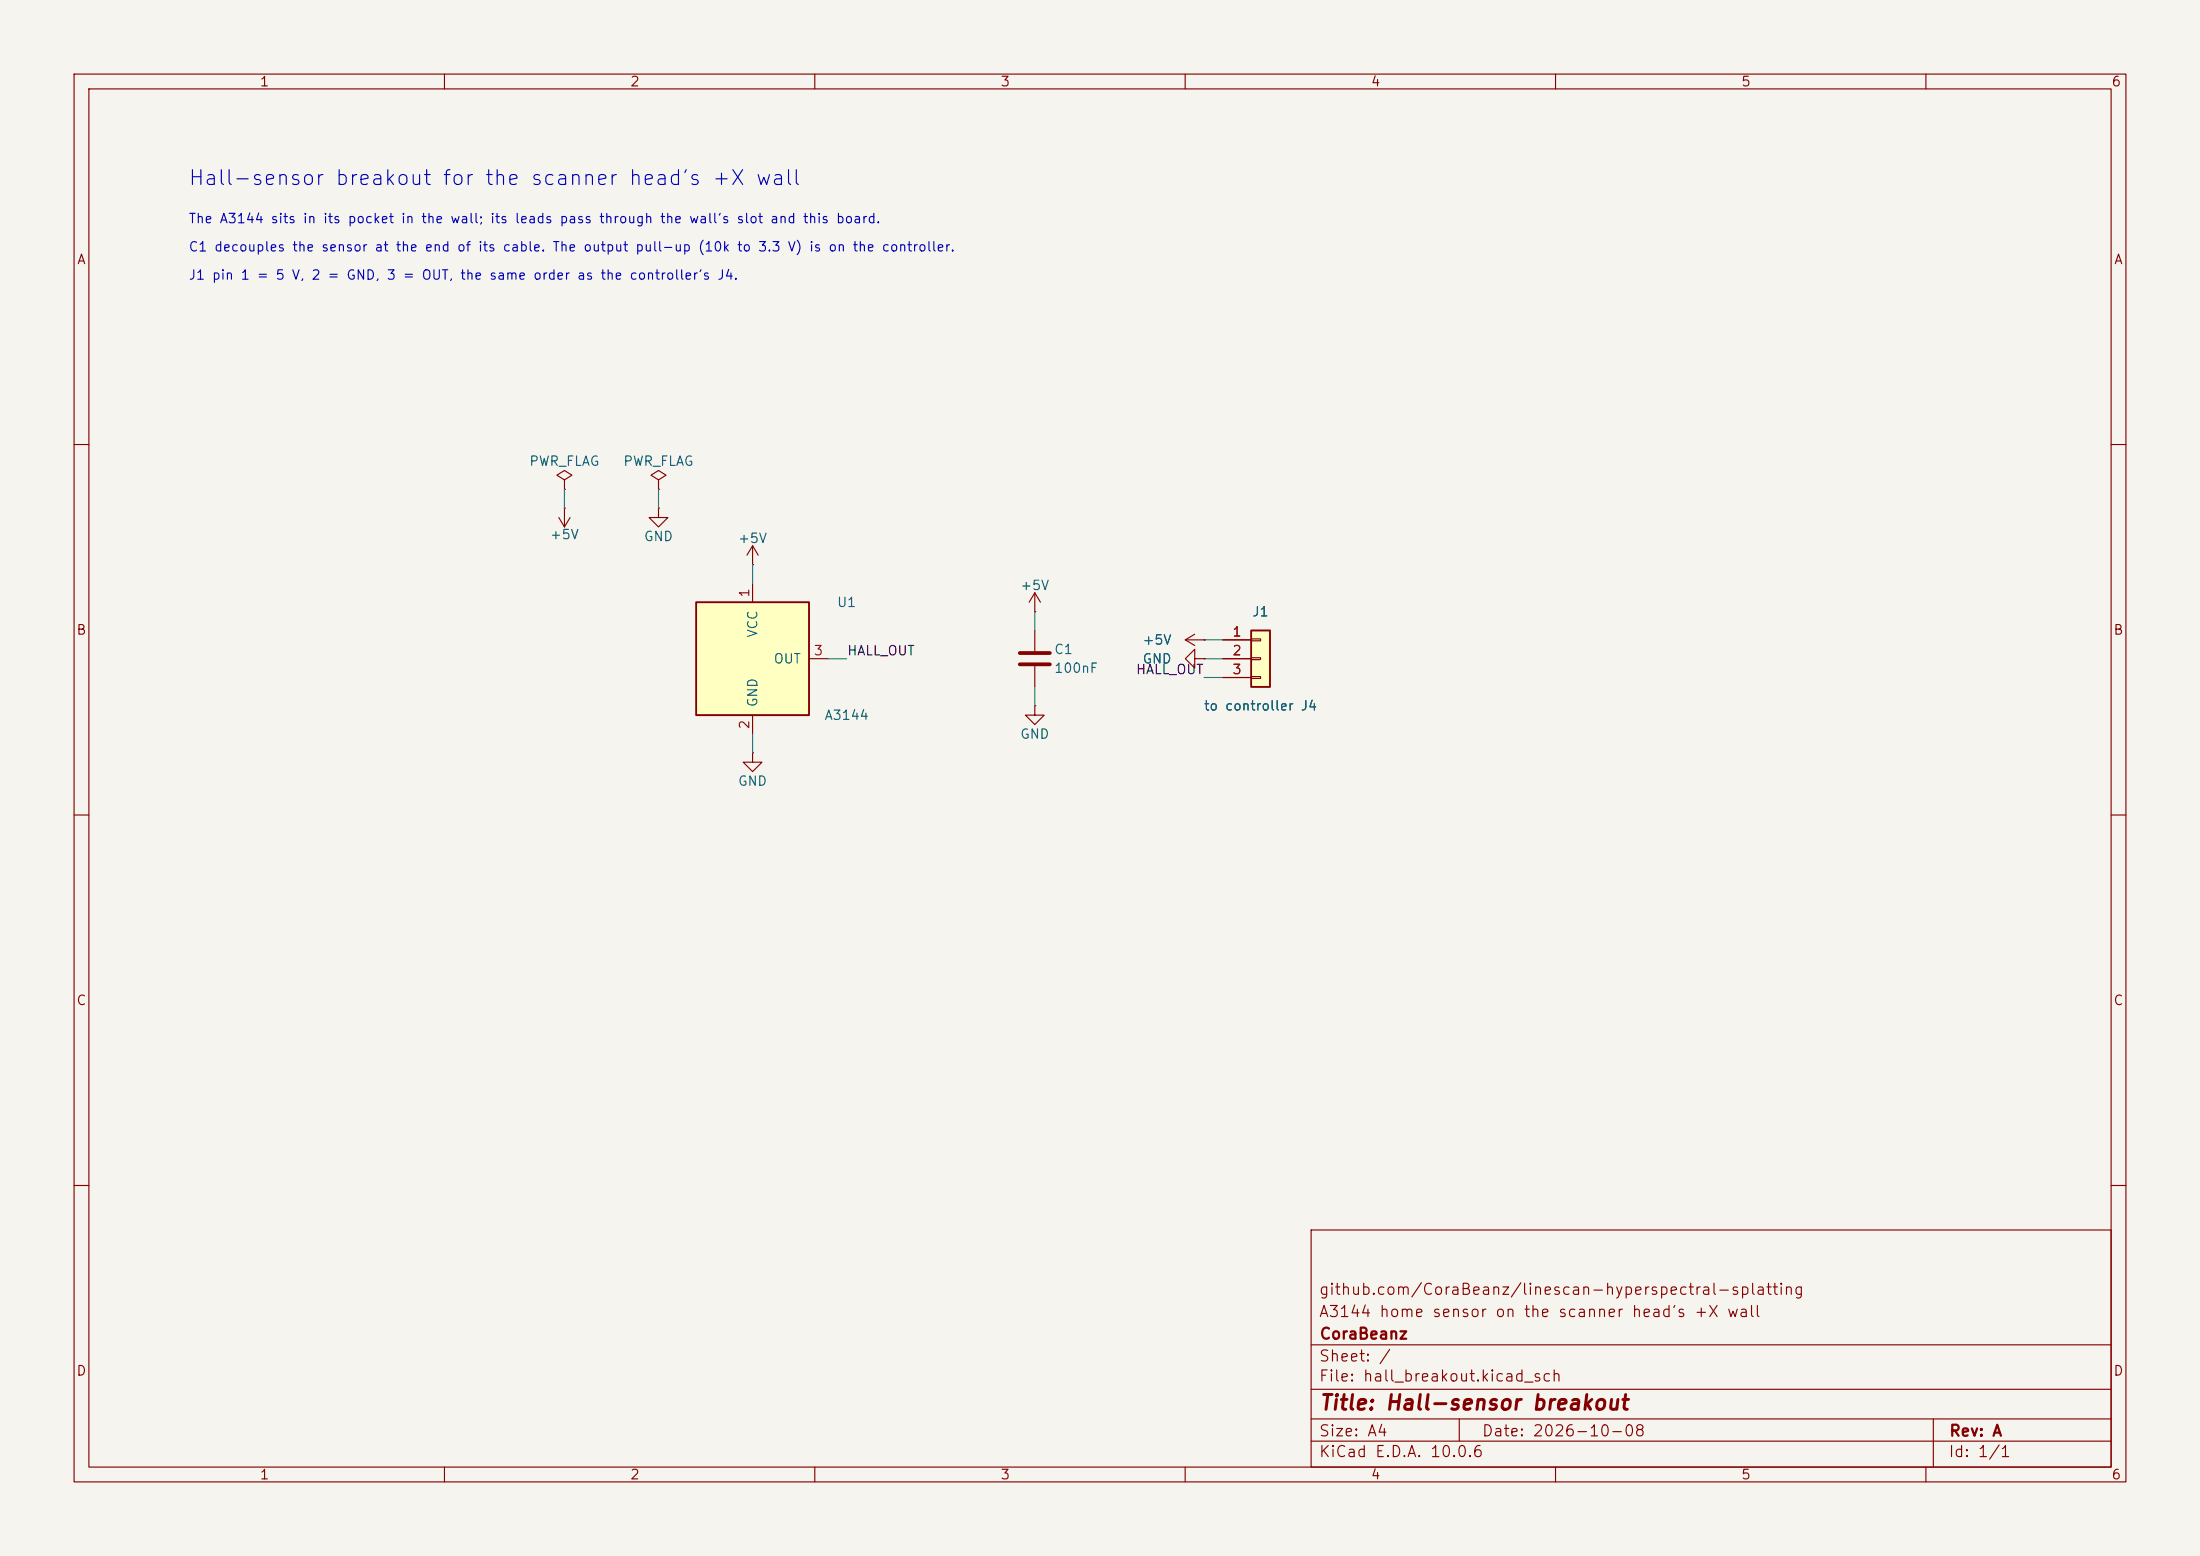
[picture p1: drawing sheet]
(kicad_sch
 (version 20260306)
 (generator "eeschema")
 (generator_version "10.0")
 (paper "A4")
 (title_block
  (title "Hall-sensor breakout")
  (date "2026-10-08")
  (rev "A")
  (company "CoraBeanz")
  (comment 1 "A3144 home sensor on the scanner head's +X wall")
  (comment 2 "github.com/CoraBeanz/linescan-hyperspectral-splatting"))
 (lib_symbols
  (symbol "rig:+5V"
   (power global)
   (pin_numbers (hide yes))
   (pin_names
    (offset 0) (hide yes)) (exclude_from_sim no) (in_bom yes) (on_board yes)
   (in_pos_files yes)
   (duplicate_pin_numbers_are_jumpers no)
   (property "Reference" "#PWR" (at 0 -3.81 0) (show_name no) (do_not_autoplace no) (hide yes) (effects (font (size 1.27 1.27))))
   (property "Value" "+5V" (at 0 3.556 0) (show_name no) (do_not_autoplace no) (effects (font (size 1.27 1.27))))
   (property "Footprint" "" (at 0 0 0) (show_name no) (do_not_autoplace no) (hide yes) (effects (font (size 1.27 1.27))))
   (property "Datasheet" "" (at 0 0 0) (show_name no) (do_not_autoplace no) (hide yes) (effects (font (size 1.27 1.27))))
   (property "Description" "Power symbol creates a global label with name \"+5V\"" (at 0 0 0) (show_name no) (do_not_autoplace no) (hide yes) (effects (font (size 1.27 1.27))))
   (symbol "+5V_0_1"
    (polyline (pts (xy -0.762 1.27) (xy 0 2.54)) (stroke (width 0) (type default)) (fill (type none)))
    (polyline (pts (xy 0 2.54) (xy 0.762 1.27)) (stroke (width 0) (type default)) (fill (type none)))
    (polyline (pts (xy 0 0) (xy 0 2.54)) (stroke (width 0) (type default)) (fill (type none))))
   (symbol "+5V_1_1"
    (pin power_in line (at 0 0 90) (length 0) (name "" (effects (font (size 1.27 1.27)))) (number "1" (effects (font (size 1.27 1.27))))))
   (embedded_fonts no))
  (symbol "rig:A3144"
   (pin_names
    (offset 1.016)) (exclude_from_sim no) (in_bom yes) (on_board yes)
   (in_pos_files yes)
   (duplicate_pin_numbers_are_jumpers no)
   (property "Reference" "U" (at 0 8.89 0) (show_name no) (do_not_autoplace no) (effects (font (size 1.27 1.27))))
   (property "Value" "A3144" (at 0 -8.89 0) (show_name no) (do_not_autoplace no) (effects (font (size 1.27 1.27))))
   (property "Footprint" "rig:A3144_UA_Leads" (at 0 0 0) (show_name no) (do_not_autoplace no) (hide yes) (effects (font (size 1.27 1.27))))
   (property "Datasheet" "https://www.allegromicro.com/~/media/Files/Datasheets/A3141-2-3-4-Datasheet.ashx" (at 0 0 0) (show_name no) (do_not_autoplace no) (hide yes) (effects (font (size 1.27 1.27))))
   (property "Description" "Allegro A3144 unipolar hall switch, UA (SIP-3) package, open-collector output" (at 0 0 0) (show_name no) (do_not_autoplace no) (hide yes) (effects (font (size 1.27 1.27))))
   (symbol "A3144_0_1"
    (rectangle (start -7.62 7.62) (end 7.62 -7.62) (stroke (width 0.254) (type default)) (fill (type background))))
   (symbol "A3144_1_1"
    (pin power_in line (at 0 10.16 270) (length 2.54) (name "VCC" (effects (font (size 1.27 1.27)))) (number "1" (effects (font (size 1.27 1.27)))))
    (pin power_in line (at 0 -10.16 90) (length 2.54) (name "GND" (effects (font (size 1.27 1.27)))) (number "2" (effects (font (size 1.27 1.27)))))
    (pin open_collector line (at 10.16 0 180) (length 2.54) (name "OUT" (effects (font (size 1.27 1.27)))) (number "3" (effects (font (size 1.27 1.27))))))
   (embedded_fonts no))
  (symbol "rig:C"
   (pin_numbers (hide yes))
   (pin_names
    (offset 0.254)) (exclude_from_sim no) (in_bom yes) (on_board yes)
   (in_pos_files yes)
   (duplicate_pin_numbers_are_jumpers no)
   (property "Reference" "C" (at 0.635 2.54 0) (show_name no) (do_not_autoplace no) (effects (font (size 1.27 1.27)) (justify left)))
   (property "Value" "C" (at 0.635 -2.54 0) (show_name no) (do_not_autoplace no) (effects (font (size 1.27 1.27)) (justify left)))
   (property "Footprint" "" (at 0.9652 -3.81 0) (show_name no) (do_not_autoplace no) (hide yes) (effects (font (size 1.27 1.27))))
   (property "Datasheet" "" (at 0 0 0) (show_name no) (do_not_autoplace no) (hide yes) (effects (font (size 1.27 1.27))))
   (property "Description" "Unpolarized capacitor" (at 0 0 0) (show_name no) (do_not_autoplace no) (hide yes) (effects (font (size 1.27 1.27))))
   (symbol "C_0_1"
    (polyline (pts (xy -2.032 0.762) (xy 2.032 0.762)) (stroke (width 0.508) (type default)) (fill (type none)))
    (polyline (pts (xy -2.032 -0.762) (xy 2.032 -0.762)) (stroke (width 0.508) (type default)) (fill (type none))))
   (symbol "C_1_1"
    (pin passive line (at 0 3.81 270) (length 2.794) (name "" (effects (font (size 1.27 1.27)))) (number "1" (effects (font (size 1.27 1.27)))))
    (pin passive line (at 0 -3.81 90) (length 2.794) (name "" (effects (font (size 1.27 1.27)))) (number "2" (effects (font (size 1.27 1.27))))))
   (embedded_fonts no))
  (symbol "rig:Conn_01x03"
   (pin_names
    (offset 1.016) (hide yes)) (exclude_from_sim no) (in_bom yes) (on_board yes)
   (in_pos_files yes)
   (duplicate_pin_numbers_are_jumpers no)
   (property "Reference" "J" (at 0 5.08 0) (show_name no) (do_not_autoplace no) (effects (font (size 1.27 1.27))))
   (property "Value" "Conn_01x03" (at 0 -5.08 0) (show_name no) (do_not_autoplace no) (effects (font (size 1.27 1.27))))
   (property "Footprint" "" (at 0 0 0) (show_name no) (do_not_autoplace no) (hide yes) (effects (font (size 1.27 1.27))))
   (property "Datasheet" "" (at 0 0 0) (show_name no) (do_not_autoplace no) (hide yes) (effects (font (size 1.27 1.27))))
   (property "Description" "Generic connector, single row, 01x03, script generated (kicad-library-utils/schlib/autogen/connector/)" (at 0 0 0) (show_name no) (do_not_autoplace no) (hide yes) (effects (font (size 1.27 1.27))))
   (symbol "Conn_01x03_1_1"
    (rectangle (start -1.27 3.81) (end 1.27 -3.81) (stroke (width 0.254) (type default)) (fill (type background)))
    (rectangle (start -1.27 2.667) (end 0 2.413) (stroke (width 0.1524) (type default)) (fill (type none)))
    (rectangle (start -1.27 0.127) (end 0 -0.127) (stroke (width 0.1524) (type default)) (fill (type none)))
    (rectangle (start -1.27 -2.413) (end 0 -2.667) (stroke (width 0.1524) (type default)) (fill (type none)))
    (pin passive line (at -5.08 2.54 0) (length 3.81) (name "Pin_1" (effects (font (size 1.27 1.27)))) (number "1" (effects (font (size 1.27 1.27)))))
    (pin passive line (at -5.08 0 0) (length 3.81) (name "Pin_2" (effects (font (size 1.27 1.27)))) (number "2" (effects (font (size 1.27 1.27)))))
    (pin passive line (at -5.08 -2.54 0) (length 3.81) (name "Pin_3" (effects (font (size 1.27 1.27)))) (number "3" (effects (font (size 1.27 1.27))))))
   (embedded_fonts no))
  (symbol "rig:GND"
   (power global)
   (pin_numbers (hide yes))
   (pin_names
    (offset 0) (hide yes)) (exclude_from_sim no) (in_bom yes) (on_board yes)
   (in_pos_files yes)
   (duplicate_pin_numbers_are_jumpers no)
   (property "Reference" "#PWR" (at 0 -6.35 0) (show_name no) (do_not_autoplace no) (hide yes) (effects (font (size 1.27 1.27))))
   (property "Value" "GND" (at 0 -3.81 0) (show_name no) (do_not_autoplace no) (effects (font (size 1.27 1.27))))
   (property "Footprint" "" (at 0 0 0) (show_name no) (do_not_autoplace no) (hide yes) (effects (font (size 1.27 1.27))))
   (property "Datasheet" "" (at 0 0 0) (show_name no) (do_not_autoplace no) (hide yes) (effects (font (size 1.27 1.27))))
   (property "Description" "Power symbol creates a global label with name \"GND\" , ground" (at 0 0 0) (show_name no) (do_not_autoplace no) (hide yes) (effects (font (size 1.27 1.27))))
   (symbol "GND_0_1"
    (polyline (pts (xy 0 0) (xy 0 -1.27) (xy 1.27 -1.27) (xy 0 -2.54) (xy -1.27 -1.27) (xy 0 -1.27)) (stroke (width 0) (type default)) (fill (type none))))
   (symbol "GND_1_1"
    (pin power_in line (at 0 0 270) (length 0) (name "" (effects (font (size 1.27 1.27)))) (number "1" (effects (font (size 1.27 1.27))))))
   (embedded_fonts no))
  (symbol "rig:PWR_FLAG"
   (power global)
   (pin_numbers (hide yes))
   (pin_names
    (offset 0) (hide yes)) (exclude_from_sim no) (in_bom yes) (on_board yes)
   (in_pos_files yes)
   (duplicate_pin_numbers_are_jumpers no)
   (property "Reference" "#FLG" (at 0 1.905 0) (show_name no) (do_not_autoplace no) (hide yes) (effects (font (size 1.27 1.27))))
   (property "Value" "PWR_FLAG" (at 0 3.81 0) (show_name no) (do_not_autoplace no) (effects (font (size 1.27 1.27))))
   (property "Footprint" "" (at 0 0 0) (show_name no) (do_not_autoplace no) (hide yes) (effects (font (size 1.27 1.27))))
   (property "Datasheet" "" (at 0 0 0) (show_name no) (do_not_autoplace no) (hide yes) (effects (font (size 1.27 1.27))))
   (property "Description" "Special symbol for telling ERC where power comes from" (at 0 0 0) (show_name no) (do_not_autoplace no) (hide yes) (effects (font (size 1.27 1.27))))
   (symbol "PWR_FLAG_0_0"
    (pin power_out line (at 0 0 90) (length 0) (name "" (effects (font (size 1.27 1.27)))) (number "1" (effects (font (size 1.27 1.27))))))
   (symbol "PWR_FLAG_0_1"
    (polyline (pts (xy 0 0) (xy 0 1.27) (xy -1.016 1.905) (xy 0 2.54) (xy 1.016 1.905) (xy 0 1.27)) (stroke (width 0) (type default)) (fill (type none))))
   (embedded_fonts no)))
 (text "C1 decouples the sensor at the end of its cable. The output pull-up (10k to 3.3 V) is on the controller."
  (exclude_from_sim no)
  (at 25.4 34.29 0)
  (effects (font (size 1.27 1.27)) (justify left bottom)))
 (text "The A3144 sits in its pocket in the wall; its leads pass through the wall's slot and this board."
  (exclude_from_sim no)
  (at 25.4 30.48 0)
  (effects (font (size 1.27 1.27)) (justify left bottom)))
 (text "Hall-sensor breakout for the scanner head's +X wall"
  (exclude_from_sim no)
  (at 25.4 25.4 0)
  (effects (font (size 2 2)) (justify left bottom)))
 (text "J1 pin 1 = 5 V, 2 = GND, 3 = OUT, the same order as the controller's J4."
  (exclude_from_sim no)
  (at 25.4 38.1 0)
  (effects (font (size 1.27 1.27)) (justify left bottom)))
 (wire
  (pts (xy 165.1 86.36) (xy 162.56 86.36))
  (stroke (width 0) (type default)))
 (wire
  (pts (xy 101.6 99.06) (xy 101.6 101.6))
  (stroke (width 0) (type default)))
 (wire
  (pts (xy 88.9 66.04) (xy 88.9 68.58))
  (stroke (width 0) (type default)))
 (wire
  (pts (xy 139.7 85.09) (xy 139.7 82.55))
  (stroke (width 0) (type default)))
 (wire
  (pts (xy 76.2 66.04) (xy 76.2 68.58))
  (stroke (width 0) (type default)))
 (wire
  (pts (xy 101.6 78.74) (xy 101.6 76.2))
  (stroke (width 0) (type default)))
 (wire
  (pts (xy 111.76 88.9) (xy 114.3 88.9))
  (stroke (width 0) (type default)))
 (wire
  (pts (xy 139.7 92.71) (xy 139.7 95.25))
  (stroke (width 0) (type default)))
 (wire
  (pts (xy 165.1 91.44) (xy 162.56 91.44))
  (stroke (width 0) (type default)))
 (wire
  (pts (xy 165.1 88.9) (xy 162.56 88.9))
  (stroke (width 0) (type default)))
 (label "HALL_OUT"
  (at 114.3 88.9 0)
  (effects (font (size 1.27 1.27)) (justify left bottom)))
 (label "HALL_OUT"
  (at 162.56 91.44 180)
  (effects (font (size 1.27 1.27)) (justify right bottom)))
 (symbol
  (lib_id "rig:+5V")
  (at 101.6 76.2 0)
  (unit 1)
  (body_style 1)
  (exclude_from_sim no)
  (in_bom no)
  (on_board yes)
  (in_pos_files yes)
  (dnp no)
  (property "Reference" "#PWR01" (at 101.6 76.2 0) (hide yes) (show_name no) (do_not_autoplace no) (effects (font (size 1.27 1.27))))
  (property "Value" "+5V" (at 101.6 72.644 0) (show_name no) (do_not_autoplace no) (effects (font (size 1.27 1.27))))
  (property "Footprint" "" (at 101.6 76.2 0) (hide yes) (show_name no) (do_not_autoplace no) (effects (font (size 1.27 1.27))))
  (property "Datasheet" "" (at 101.6 76.2 0) (hide yes) (show_name no) (do_not_autoplace no) (effects (font (size 1.27 1.27))))
  (property "Description" "" (at 101.6 76.2 0) (hide yes) (show_name no) (do_not_autoplace no) (effects (font (size 1.27 1.27))))
  (pin "1"))
 (symbol
  (lib_id "rig:GND")
  (at 139.7 95.25 0)
  (unit 1)
  (body_style 1)
  (exclude_from_sim no)
  (in_bom no)
  (on_board yes)
  (in_pos_files yes)
  (dnp no)
  (property "Reference" "#PWR04" (at 139.7 95.25 0) (hide yes) (show_name no) (do_not_autoplace no) (effects (font (size 1.27 1.27))))
  (property "Value" "GND" (at 139.7 99.06 0) (show_name no) (do_not_autoplace no) (effects (font (size 1.27 1.27))))
  (property "Footprint" "" (at 139.7 95.25 0) (hide yes) (show_name no) (do_not_autoplace no) (effects (font (size 1.27 1.27))))
  (property "Datasheet" "" (at 139.7 95.25 0) (hide yes) (show_name no) (do_not_autoplace no) (effects (font (size 1.27 1.27))))
  (property "Description" "" (at 139.7 95.25 0) (hide yes) (show_name no) (do_not_autoplace no) (effects (font (size 1.27 1.27))))
  (pin "1"))
 (symbol
  (lib_id "rig:PWR_FLAG")
  (at 88.9 66.04 0)
  (unit 1)
  (body_style 1)
  (exclude_from_sim no)
  (in_bom no)
  (on_board yes)
  (in_pos_files yes)
  (dnp no)
  (property "Reference" "#FLG02" (at 88.9 64.135 0) (hide yes) (show_name no) (do_not_autoplace no) (effects (font (size 1.27 1.27))))
  (property "Value" "PWR_FLAG" (at 88.9 62.23 0) (show_name no) (do_not_autoplace no) (effects (font (size 1.27 1.27))))
  (property "Footprint" "" (at 88.9 66.04 0) (hide yes) (show_name no) (do_not_autoplace no) (effects (font (size 1.27 1.27))))
  (property "Datasheet" "" (at 88.9 66.04 0) (hide yes) (show_name no) (do_not_autoplace no) (effects (font (size 1.27 1.27))))
  (property "Description" "" (at 88.9 66.04 0) (hide yes) (show_name no) (do_not_autoplace no) (effects (font (size 1.27 1.27))))
  (pin "1"))
 (symbol
  (lib_id "rig:GND")
  (at 88.9 68.58 0)
  (unit 1)
  (body_style 1)
  (exclude_from_sim no)
  (in_bom no)
  (on_board yes)
  (in_pos_files yes)
  (dnp no)
  (property "Reference" "#PWR08" (at 88.9 68.58 0) (hide yes) (show_name no) (do_not_autoplace no) (effects (font (size 1.27 1.27))))
  (property "Value" "GND" (at 88.9 72.39 0) (show_name no) (do_not_autoplace no) (effects (font (size 1.27 1.27))))
  (property "Footprint" "" (at 88.9 68.58 0) (hide yes) (show_name no) (do_not_autoplace no) (effects (font (size 1.27 1.27))))
  (property "Datasheet" "" (at 88.9 68.58 0) (hide yes) (show_name no) (do_not_autoplace no) (effects (font (size 1.27 1.27))))
  (property "Description" "" (at 88.9 68.58 0) (hide yes) (show_name no) (do_not_autoplace no) (effects (font (size 1.27 1.27))))
  (pin "1"))
 (symbol
  (lib_id "rig:+5V")
  (at 162.56 86.36 90)
  (unit 1)
  (body_style 1)
  (exclude_from_sim no)
  (in_bom no)
  (on_board yes)
  (in_pos_files yes)
  (dnp no)
  (property "Reference" "#PWR05" (at 162.56 86.36 0) (hide yes) (show_name no) (do_not_autoplace no) (effects (font (size 1.27 1.27))))
  (property "Value" "+5V" (at 156.21 86.36 90) (show_name no) (do_not_autoplace no) (effects (font (size 1.27 1.27))))
  (property "Footprint" "" (at 162.56 86.36 0) (hide yes) (show_name no) (do_not_autoplace no) (effects (font (size 1.27 1.27))))
  (property "Datasheet" "" (at 162.56 86.36 0) (hide yes) (show_name no) (do_not_autoplace no) (effects (font (size 1.27 1.27))))
  (property "Description" "" (at 162.56 86.36 0) (hide yes) (show_name no) (do_not_autoplace no) (effects (font (size 1.27 1.27))))
  (pin "1"))
 (symbol
  (lib_id "rig:GND")
  (at 101.6 101.6 0)
  (unit 1)
  (body_style 1)
  (exclude_from_sim no)
  (in_bom no)
  (on_board yes)
  (in_pos_files yes)
  (dnp no)
  (property "Reference" "#PWR02" (at 101.6 101.6 0) (hide yes) (show_name no) (do_not_autoplace no) (effects (font (size 1.27 1.27))))
  (property "Value" "GND" (at 101.6 105.41 0) (show_name no) (do_not_autoplace no) (effects (font (size 1.27 1.27))))
  (property "Footprint" "" (at 101.6 101.6 0) (hide yes) (show_name no) (do_not_autoplace no) (effects (font (size 1.27 1.27))))
  (property "Datasheet" "" (at 101.6 101.6 0) (hide yes) (show_name no) (do_not_autoplace no) (effects (font (size 1.27 1.27))))
  (property "Description" "" (at 101.6 101.6 0) (hide yes) (show_name no) (do_not_autoplace no) (effects (font (size 1.27 1.27))))
  (pin "1"))
 (symbol
  (lib_id "rig:GND")
  (at 162.56 88.9 270)
  (unit 1)
  (body_style 1)
  (exclude_from_sim no)
  (in_bom no)
  (on_board yes)
  (in_pos_files yes)
  (dnp no)
  (property "Reference" "#PWR06" (at 162.56 88.9 0) (hide yes) (show_name no) (do_not_autoplace no) (effects (font (size 1.27 1.27))))
  (property "Value" "GND" (at 156.21 88.9 90) (show_name no) (do_not_autoplace no) (effects (font (size 1.27 1.27))))
  (property "Footprint" "" (at 162.56 88.9 0) (hide yes) (show_name no) (do_not_autoplace no) (effects (font (size 1.27 1.27))))
  (property "Datasheet" "" (at 162.56 88.9 0) (hide yes) (show_name no) (do_not_autoplace no) (effects (font (size 1.27 1.27))))
  (property "Description" "" (at 162.56 88.9 0) (hide yes) (show_name no) (do_not_autoplace no) (effects (font (size 1.27 1.27))))
  (pin "1"))
 (symbol
  (lib_id "rig:A3144")
  (at 101.6 88.9 0)
  (unit 1)
  (body_style 1)
  (exclude_from_sim no)
  (in_bom yes)
  (on_board yes)
  (in_pos_files yes)
  (dnp no)
  (property "Reference" "U1" (at 114.3 81.28 0) (show_name no) (do_not_autoplace no) (effects (font (size 1.27 1.27))))
  (property "Value" "A3144" (at 114.3 96.52 0) (show_name no) (do_not_autoplace no) (effects (font (size 1.27 1.27))))
  (property "Footprint" "rig:A3144_UA_Leads" (at 101.6 88.9 0) (hide yes) (show_name no) (do_not_autoplace no) (effects (font (size 1.27 1.27))))
  (property "Datasheet" "" (at 101.6 88.9 0) (hide yes) (show_name no) (do_not_autoplace no) (effects (font (size 1.27 1.27))))
  (property "Description" "" (at 101.6 88.9 0) (hide yes) (show_name no) (do_not_autoplace no) (effects (font (size 1.27 1.27))))
  (property "LCSC" "" (at 101.6 88.9 0) (hide yes) (show_name no) (do_not_autoplace no) (effects (font (size 1.27 1.27))))
  (property "MPN" "Allegro A3144 (Gikfun), UA package" (at 101.6 88.9 0) (hide yes) (show_name no) (do_not_autoplace no) (effects (font (size 1.27 1.27))))
  (property "Assembly" "hand" (at 101.6 88.9 0) (hide yes) (show_name no) (do_not_autoplace no) (effects (font (size 1.27 1.27))))
  (pin "1")
  (pin "2")
  (pin "3"))
 (symbol
  (lib_id "rig:+5V")
  (at 76.2 68.58 180)
  (unit 1)
  (body_style 1)
  (exclude_from_sim no)
  (in_bom no)
  (on_board yes)
  (in_pos_files yes)
  (dnp no)
  (property "Reference" "#PWR07" (at 76.2 68.58 0) (hide yes) (show_name no) (do_not_autoplace no) (effects (font (size 1.27 1.27))))
  (property "Value" "+5V" (at 76.2 72.136 0) (show_name no) (do_not_autoplace no) (effects (font (size 1.27 1.27))))
  (property "Footprint" "" (at 76.2 68.58 0) (hide yes) (show_name no) (do_not_autoplace no) (effects (font (size 1.27 1.27))))
  (property "Datasheet" "" (at 76.2 68.58 0) (hide yes) (show_name no) (do_not_autoplace no) (effects (font (size 1.27 1.27))))
  (property "Description" "" (at 76.2 68.58 0) (hide yes) (show_name no) (do_not_autoplace no) (effects (font (size 1.27 1.27))))
  (pin "1"))
 (symbol
  (lib_id "rig:Conn_01x03")
  (at 170.18 88.9 0)
  (unit 1)
  (body_style 1)
  (exclude_from_sim no)
  (in_bom yes)
  (on_board yes)
  (in_pos_files yes)
  (dnp no)
  (property "Reference" "J1" (at 170.18 82.55 0) (show_name no) (do_not_autoplace no) (effects (font (size 1.27 1.27))))
  (property "Value" "to controller J4" (at 170.18 95.25 0) (show_name no) (do_not_autoplace no) (effects (font (size 1.27 1.27))))
  (property "Footprint" "rig:Wire_Pads_1x03_P2.54mm" (at 170.18 88.9 0) (hide yes) (show_name no) (do_not_autoplace no) (effects (font (size 1.27 1.27))))
  (property "Datasheet" "" (at 170.18 88.9 0) (hide yes) (show_name no) (do_not_autoplace no) (effects (font (size 1.27 1.27))))
  (property "Description" "" (at 170.18 88.9 0) (hide yes) (show_name no) (do_not_autoplace no) (effects (font (size 1.27 1.27))))
  (property "LCSC" "" (at 170.18 88.9 0) (hide yes) (show_name no) (do_not_autoplace no) (effects (font (size 1.27 1.27))))
  (property "MPN" "3-wire cable soldered in (or a 1x3 pin header)" (at 170.18 88.9 0) (hide yes) (show_name no) (do_not_autoplace no) (effects (font (size 1.27 1.27))))
  (property "Assembly" "hand" (at 170.18 88.9 0) (hide yes) (show_name no) (do_not_autoplace no) (effects (font (size 1.27 1.27))))
  (pin "1")
  (pin "2")
  (pin "3"))
 (symbol
  (lib_id "rig:+5V")
  (at 139.7 82.55 0)
  (unit 1)
  (body_style 1)
  (exclude_from_sim no)
  (in_bom no)
  (on_board yes)
  (in_pos_files yes)
  (dnp no)
  (property "Reference" "#PWR03" (at 139.7 82.55 0) (hide yes) (show_name no) (do_not_autoplace no) (effects (font (size 1.27 1.27))))
  (property "Value" "+5V" (at 139.7 78.994 0) (show_name no) (do_not_autoplace no) (effects (font (size 1.27 1.27))))
  (property "Footprint" "" (at 139.7 82.55 0) (hide yes) (show_name no) (do_not_autoplace no) (effects (font (size 1.27 1.27))))
  (property "Datasheet" "" (at 139.7 82.55 0) (hide yes) (show_name no) (do_not_autoplace no) (effects (font (size 1.27 1.27))))
  (property "Description" "" (at 139.7 82.55 0) (hide yes) (show_name no) (do_not_autoplace no) (effects (font (size 1.27 1.27))))
  (pin "1"))
 (symbol
  (lib_id "rig:C")
  (at 139.7 88.9 0)
  (unit 1)
  (body_style 1)
  (exclude_from_sim no)
  (in_bom yes)
  (on_board yes)
  (in_pos_files yes)
  (dnp no)
  (property "Reference" "C1" (at 142.24 87.63 0) (show_name no) (do_not_autoplace no) (effects (font (size 1.27 1.27)) (justify left)))
  (property "Value" "100nF" (at 142.24 90.17 0) (show_name no) (do_not_autoplace no) (effects (font (size 1.27 1.27)) (justify left)))
  (property "Footprint" "rig:C_0805_2012Metric_Pad1.18x1.45mm_HandSolder" (at 139.7 88.9 0) (hide yes) (show_name no) (do_not_autoplace no) (effects (font (size 1.27 1.27))))
  (property "Datasheet" "" (at 139.7 88.9 0) (hide yes) (show_name no) (do_not_autoplace no) (effects (font (size 1.27 1.27))))
  (property "Description" "" (at 139.7 88.9 0) (hide yes) (show_name no) (do_not_autoplace no) (effects (font (size 1.27 1.27))))
  (property "LCSC" "C49678" (at 139.7 88.9 0) (hide yes) (show_name no) (do_not_autoplace no) (effects (font (size 1.27 1.27))))
  (property "MPN" "YAGEO CC0805KRX7R9BB104" (at 139.7 88.9 0) (hide yes) (show_name no) (do_not_autoplace no) (effects (font (size 1.27 1.27))))
  (property "Assembly" "JLC" (at 139.7 88.9 0) (hide yes) (show_name no) (do_not_autoplace no) (effects (font (size 1.27 1.27))))
  (pin "1")
  (pin "2"))
 (symbol
  (lib_id "rig:PWR_FLAG")
  (at 76.2 66.04 0)
  (unit 1)
  (body_style 1)
  (exclude_from_sim no)
  (in_bom no)
  (on_board yes)
  (in_pos_files yes)
  (dnp no)
  (property "Reference" "#FLG01" (at 76.2 64.135 0) (hide yes) (show_name no) (do_not_autoplace no) (effects (font (size 1.27 1.27))))
  (property "Value" "PWR_FLAG" (at 76.2 62.23 0) (show_name no) (do_not_autoplace no) (effects (font (size 1.27 1.27))))
  (property "Footprint" "" (at 76.2 66.04 0) (hide yes) (show_name no) (do_not_autoplace no) (effects (font (size 1.27 1.27))))
  (property "Datasheet" "" (at 76.2 66.04 0) (hide yes) (show_name no) (do_not_autoplace no) (effects (font (size 1.27 1.27))))
  (property "Description" "" (at 76.2 66.04 0) (hide yes) (show_name no) (do_not_autoplace no) (effects (font (size 1.27 1.27))))
  (pin "1"))
 (sheet_instances
  (path ""
   (page "1"))))
